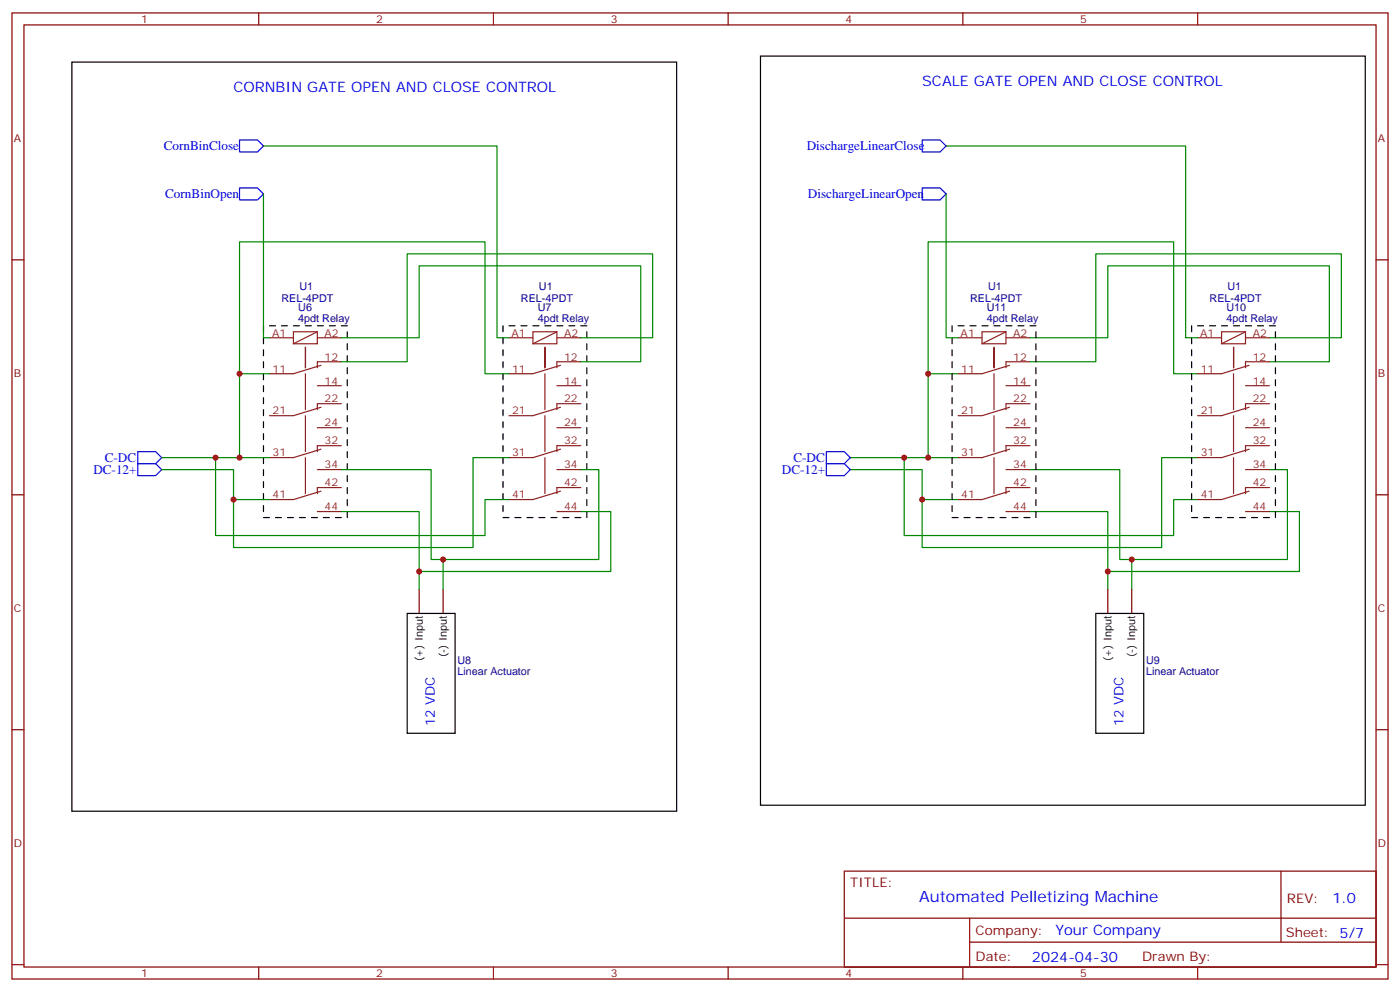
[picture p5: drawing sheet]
<svg xmlns="http://www.w3.org/2000/svg" width="412mm" height="292mm" viewBox="0 0 412 292" stroke-linecap="round" stroke-linejoin="round" font-family="sans-serif">
<g fill="none" stroke="#870000" stroke-width=".35">
<path d="M3.5 3.8h405.4v284.3h-405.4zM7.1 7.3h398.2v277.3h-398.2zM76.2 3.8v3.5M145.3 3.8v3.5M214.5 3.8v3.5M283.6 3.8v3.5M352.8 3.8v3.5M3.5 76.5h3.6M405.3 76.5h3.6M3.5 145.6h3.6M405.3 145.6h3.6M123.5 173.5v7.1"/>
<path d="M130.5 173.5v7.1M326.3 173.5v7.1M333.4 173.5v7.1M3.5 214.8h3.6M405.3 214.8h3.6M248.7 256.4h156.6v28.2h-156.6zM377.3 256.4v20.9M248.7 270.2h156.5M285.6 277.3h119.6M285.6 270.2v14.2M3.5 283.9h3.6M76.2 284.6v3.5"/>
<path d="M145.3 284.6v3.5M214.5 284.6v3.5M283.6 284.6v3.5M352.8 284.6v3.5M405.3 283.9h3.6"/>
</g>
<g fill="none" stroke="#8c2424" stroke-width=".35">
<path d="M79.4 99.4h7M86.4 97.6h7.1v3.6h-7.1zM93.5 97.6l-7.1 3.6M93.5 99.4h7M149.9 99.4h7.1M157 97.6h7v3.6h-7zM164 99.4h7.1M164 97.6l-7 3.6M282.2 99.4h7.1M289.3 97.6h7v3.6h-7zM296.3 99.4h7.1M296.3 97.6l-7 3.6"/>
<path d="M352.8 99.4h7M359.8 97.6h7.1v3.6h-7.1zM366.9 99.4h7M366.9 97.6l-7.1 3.6M90 102.2v6zM90 110v10.6M93.5 113.5h7M94.5 119.9l-8.1 2.4h-7M94.5 107.5l-8.1 2.5h-7M100.5 106.5h-7v1.7M100.5 118.8h-7v1.8M160.5 102.2v6z"/>
<path d="M160.5 110v10.6M164 113.5h7.1M165.1 107.5l-8.1 2.5h-7.1M165.1 119.9l-8.1 2.4h-7.1M171.1 106.5h-7.1v1.7M171.1 118.8h-7.1v1.8M292.8 102.2v6zM292.8 110v10.6M296.3 113.5h7.1M297.4 107.5l-8.1 2.5h-7.1M297.4 119.9l-8.1 2.4h-7.1M303.4 106.5h-7.1v1.7"/>
<path d="M303.4 118.8h-7.1v1.8M363.4 102.2v6zM363.4 110v10.6M366.9 113.5h7M367.9 107.5l-8.1 2.5h-7M367.9 119.9l-8.1 2.4h-7M373.9 106.5h-7v1.7M373.9 118.8h-7v1.8M90 122.3v10.6M90 134.7v10.6M93.5 125.9h7M93.5 138.2h7"/>
<path d="M94.5 132.2l-8.1 2.5h-7M100.5 131.2h-7v1.7M160.5 122.3v10.6M160.5 134.7v10.6M164 125.9h7.1M164 138.2h7.1M165.1 132.2l-8.1 2.5h-7.1M171.1 131.2h-7.1v1.7M292.8 122.3v10.6M292.8 134.7v10.6M296.3 125.9h7.1M296.3 138.2h7.1"/>
<path d="M297.4 132.2l-8.1 2.5h-7.1M303.4 131.2h-7.1v1.7M363.4 122.3v10.6M363.4 134.7v10.6M366.9 125.9h7M366.9 138.2h7M367.9 132.2l-8.1 2.5h-7M373.9 131.2h-7v1.7M93.5 150.6h7M94.5 144.6l-8.1 2.4h-7M100.5 143.5h-7v1.8M164 150.6h7.1"/>
<path d="M165.1 144.6l-8.1 2.4h-7.1M171.1 143.5h-7.1v1.8M296.3 150.6h7.1M297.4 144.6l-8.1 2.4h-7.1M303.4 143.5h-7.1v1.8M366.9 150.6h7M367.9 144.6l-8.1 2.4h-7M373.9 143.5h-7v1.8"/>
</g>
<g fill="none" stroke="#000" stroke-width=".35">
<path d="M21.2 18.3h178.1v220.5h-178.1zM224 16.5h178.2v220.5h-178.2zM77.6 95.9v1.7M77.6 99.4v1.8M79.4 95.9h1.7M82.9 95.9h1.8M86.4 95.9h1.8M90 95.9h1.7M93.5 95.9h1.7M97 95.9h1.8M100.5 95.9h1.8M102.3 97.6v1.8"/>
<path d="M148.2 95.9v1.7M148.2 99.4v1.8M149.9 95.9h1.8M153.5 95.9h1.7M157 95.9h1.7M160.5 95.9h1.8M164 95.9h1.8M167.6 95.9h1.7M171.1 95.9h1.8M172.9 97.6v1.8M280.5 95.9v1.7M280.5 99.4v1.8"/>
<path d="M282.2 95.9h1.8M285.8 95.9h1.7M289.3 95.9h1.7M292.8 95.9h1.8M296.3 95.9h1.8M299.9 95.9h1.7M303.4 95.9h1.8M305.2 97.6v1.8M351 95.9v1.7M351 99.4v1.8M352.8 95.9h1.7M356.3 95.9h1.8"/>
<path d="M359.8 95.9h1.8M363.4 95.9h1.7M366.9 95.9h1.8M370.4 95.9h1.8M373.9 95.9h1.8M375.7 97.6v1.8M77.6 102.9v1.8M77.6 106.5v1.7M77.6 110v1.8M77.6 113.5v1.8M77.6 117.1v1.7M102.3 101.2v1.7"/>
<path d="M102.3 104.7v1.8M102.3 108.2v1.8M102.3 111.8v1.7M102.3 115.3v1.8M102.3 118.8v1.8M148.2 102.9v1.8M148.2 106.5v1.7M148.2 110v1.8M148.2 113.5v1.8M148.2 117.1v1.7M172.9 101.2v1.7M172.9 104.7v1.8"/>
<path d="M172.9 108.2v1.8M172.9 111.8v1.7M172.9 115.3v1.8M172.9 118.8v1.8M280.5 102.9v1.8M280.5 106.5v1.7M280.5 110v1.8M280.5 113.5v1.8M280.5 117.1v1.7M305.2 101.2v1.7M305.2 104.7v1.8M305.2 108.2v1.8"/>
<path d="M305.2 111.8v1.7M305.2 115.3v1.8M305.2 118.8v1.8M351 102.9v1.8M351 106.5v1.7M351 110v1.8M351 113.5v1.8M351 117.1v1.7M375.7 101.2v1.7M375.7 104.7v1.8M375.7 108.2v1.8M375.7 111.8v1.7"/>
<path d="M375.7 115.3v1.8M375.7 118.8v1.8M77.6 120.6v1.7M77.6 124.1v1.8M77.6 127.6v1.8M77.6 131.2v1.7M77.6 134.7v1.8M77.6 138.2v1.8M102.3 122.3v1.8M102.3 125.9v1.7M102.3 129.4v1.8M102.3 132.9v1.8"/>
<path d="M102.3 136.5v1.7M102.3 140v1.7M148.2 120.6v1.7M148.2 124.1v1.8M148.2 127.6v1.8M148.2 131.2v1.7M148.2 134.7v1.8M148.2 138.2v1.8M172.9 122.3v1.8M172.9 125.9v1.7M172.9 129.4v1.8M172.9 132.9v1.8"/>
<path d="M172.9 136.5v1.7M172.9 140v1.7M280.5 120.6v1.7M280.5 124.1v1.8M280.5 127.6v1.8M280.5 131.2v1.7M280.5 134.7v1.8M280.5 138.2v1.8M305.2 122.3v1.8M305.2 125.9v1.7M305.2 129.4v1.8M305.2 132.9v1.8"/>
<path d="M305.2 136.5v1.7M305.2 140v1.7M351 120.6v1.7M351 124.1v1.8M351 127.6v1.8M351 131.2v1.7M351 134.7v1.8M351 138.2v1.8M375.7 122.3v1.8M375.7 125.9v1.7M375.7 129.4v1.8M375.7 132.9v1.8"/>
<path d="M375.7 136.5v1.7M375.7 140v1.7M77.6 141.7v1.8M77.6 145.3v1.7M77.6 148.8v1.8M77.6 152.3h1.8M81.1 152.3h1.8M84.7 152.3h1.7M88.2 152.3h1.8M91.7 152.3h1.8M95.2 152.3h1.8M98.8 152.3h1.7"/>
<path d="M102.3 143.5v1.8M102.3 147v1.8M102.3 150.6v1.7M148.2 152.3h1.7M148.2 141.7v1.8M148.2 145.3v1.7M148.2 148.8v1.8M151.7 152.3h1.8M155.2 152.3h1.8M158.7 152.3h1.8M162.3 152.3h1.7M165.8 152.3h1.8"/>
<path d="M169.3 152.3h1.8M172.9 143.5v1.8M172.9 147v1.8M172.9 150.6v1.7M280.5 152.3h1.7M280.5 141.7v1.8M280.5 145.3v1.7M280.5 148.8v1.8M284 152.3h1.8M287.5 152.3h1.8M291 152.3h1.8M294.6 152.3h1.7"/>
<path d="M298.1 152.3h1.8M301.6 152.3h1.8M305.2 143.5v1.8M305.2 147v1.8M305.2 150.6v1.7M351 152.3h1.8M351 141.7v1.8M351 145.3v1.7M351 148.8v1.8M354.5 152.3h1.8M358.1 152.3h1.7M361.6 152.3h1.8"/>
<path d="M365.1 152.3h1.8M368.7 152.3h1.7M372.2 152.3h1.7M375.7 143.5v1.8M375.7 147v1.8M375.7 150.6v1.7M119.9 180.6h14.2v35.2h-14.2zM322.8 180.6h14.1v35.2h-14.1z"/>
</g>
<g fill="none" stroke="#008700" stroke-width=".35">
<path d="M77.6 57.1v42.3h1.8M77.6 43h68.8v56.4h3.5M278.7 57.1v42.3h3.5M278.7 43h70.5v56.4h3.6M100.5 99.4h23v-21.2h65.2v28.3h-17.6M171.1 99.4h21.2v-24.7h-72.4v31.8h-19.4M303.4 99.4h22.9v-21.2h65.3v28.3h-17.7M373.9 99.4h21.2v-24.7h-72.3v31.8h-19.4M70.6 110v24.7M79.4 110h-8.8v-38.8h72.3v38.8h7M273.4 110v24.7M282.2 110h-8.8v-38.8h72.3v38.8h7.1"/>
<path d="M47.6 138.2h21.2v8.8M47.6 134.7h15.9M79.4 134.7h-15.9v22.9h79.4v-10.6h7M100.5 138.2h26.5v26.5h49.4v-26.5h-5.3M149.9 134.7h-10.6v26.4h-70.5v-14.1h10.6M250.5 138.2h21.1v8.8M250.5 134.7h15.8M282.2 134.7h-15.9v22.9h79.4v-10.6h7.1M303.4 138.2h26.4v26.5h49.4v-26.5h-5.3M352.8 134.7h-10.6v26.4h-70.6v-14.1h10.6M100.5 150.6h23v17.6h56.4v-17.6h-8.8M303.4 150.6h22.9v17.6h56.5v-17.6h-8.9"/>
<path d="M123.5 168.2v5.3M130.5 164.7v8.8M326.3 168.2v5.3M333.4 164.7v8.8"/>
</g>
<path d="M70.6 55.3h5.2l1.8 1.8-1.8 1.7h-5.2zM70.6 41.2h5.2l1.8 1.8-1.8 1.7h-5.2zM271.6 55.3h5.3l1.8 1.8-1.8 1.7h-5.3zM271.6 41.2h5.3l1.8 1.8-1.8 1.7h-5.3zM40.6 136.5h5.3l1.7 1.7-1.7 1.8h-5.3zM40.6 132.9h5.3l1.7 1.8-1.7 1.8h-5.3zM243.4 132.9h5.3l1.8 1.8-1.8 1.8h-5.3zM243.4 136.5h5.3l1.8 1.7-1.8 1.8h-5.3z" fill="none" stroke="#00f" stroke-width=".35"/>
<g fill="#c00">
<circle cx="123.5" cy="168.2" r=".88"/>
<circle cx="130.5" cy="164.7" r=".88"/>
<circle cx="333.4" cy="164.7" r=".88"/>
<circle cx="326.3" cy="168.2" r=".88"/>
<circle cx="63.5" cy="134.7" r=".88"/>
<circle cx="68.8" cy="147" r=".88"/>
<circle cx="70.6" cy="110" r=".88"/>
<circle cx="70.6" cy="134.7" r=".88"/>
<circle cx="271.6" cy="147" r=".88"/>
<circle cx="266.3" cy="134.7" r=".88"/>
<circle cx="273.4" cy="134.7" r=".88"/>
<circle cx="273.4" cy="110" r=".88"/>
</g>
<text font-size="4.6" fill="#00f" x="270.8" y="265.4">Automated Pelletizing Machine</text>
<g font-size="4.2" fill="#00f">
<text x="68.8" y="27.1">CORNBIN GATE OPEN AND CLOSE CONTROL</text>
<text x="271.6" y="25.3">SCALE GATE OPEN AND CLOSE CONTROL</text>
<text x="392.5" y="265.7">1.0</text>
<text x="310.9" y="275.2">Your Company</text>
<text x="304" y="283">2024-04-30</text>
</g>
<g font-size="3.9" fill="#00f">
<text x="48.2" y="44.3">CornBinClose</text>
<text x="237.6" y="44.2">DischargeLinearClose</text>
<text x="48.7" y="58.4">CornBinOpen</text>
<text x="238" y="58.3">DischargeLinearOpen</text>
<text x="30.9" y="135.9">C-DC</text>
<text x="233.7" y="135.9">C-DC</text>
<text x="27.5" y="139.4">DC-12+</text>
<text x="230.3" y="139.4">DC-12+</text>
<text x="128.1" y="213.7" transform="rotate(-90 128.1 213.7)">12 VDC</text>
<text x="330.9" y="213.7" transform="rotate(-90 330.9 213.7)">12 VDC</text>
</g>
<g font-size="3.9" fill="#800">
<text x="250.5" y="261">TITLE:</text>
<text x="379.1" y="265.7">REV:</text>
<text x="287.4" y="275.2">Company:</text>
<text x="378.7" y="275.8">Sheet: 5/7</text>
<text x="287.4" y="282.9">Date:</text>
<text x="336.4" y="282.9">Draw</text>
<text x="346.6" y="282.9">n By:</text>
</g>
<g font-size="3.2" fill="#800">
<text x="41.6" y="6.8">1</text>
<text x="110.8" y="6.8">2</text>
<text x="179.9" y="6.8">3</text>
<text x="249.1" y="6.8">4</text>
<text x="318.2" y="6.8">5</text>
<text x="4.1" y="41.9">A</text>
<text x="405.9" y="41.9">A</text>
<text x="4.1" y="111.1">B</text>
<text x="405.9" y="111.1">B</text>
<text x="4.1" y="180.2">C</text>
<text x="405.9" y="180.2">C</text>
<text x="4.1" y="249.3">D</text>
<text x="405.9" y="249.3">D</text>
<text x="41.6" y="287.6">1</text>
<text x="110.8" y="287.6">2</text>
<text x="179.9" y="287.6">3</text>
<text x="249.1" y="287.6">4</text>
<text x="318.2" y="287.6">5</text>
</g>
<g font-size="3.2" fill="#000080">
<text x="82.9" y="88.8">REL-4PDT</text>
<text x="88.2" y="85.3">U1</text>
<text x="153.5" y="88.8">REL-4PDT</text>
<text x="158.7" y="85.3">U1</text>
<text x="285.8" y="88.8">REL-4PDT</text>
<text x="291" y="85.3">U1</text>
<text x="356.3" y="88.8">REL-4PDT</text>
<text x="361.6" y="85.3">U1</text>
<text x="87.9" y="94.7">4pdt Relay</text>
<text x="87.9" y="91.6">U6</text>
<text x="158.4" y="94.7">4pdt Relay</text>
<text x="158.4" y="91.6">U7</text>
<text x="290.7" y="94.7">4pdt Relay</text>
<text x="290.7" y="91.6">U11</text>
<text x="361.3" y="94.7">4pdt Relay</text>
<text x="361.3" y="91.6">U10</text>
<text x="134.8" y="195.6">U8</text>
<text x="337.6" y="195.6">U9</text>
<text x="134.8" y="198.7">Linear Actuator</text>
<text x="337.6" y="198.7">Linear Actuator</text>
</g>
<g font-size="3.2" fill="#8d2323">
<text x="80.1" y="99.1">A1</text>
<text x="95.6" y="99.1">A2</text>
<text x="150.7" y="99.1">A1</text>
<text x="166.2" y="99.1">A2</text>
<text x="283" y="99.1">A1</text>
<text x="298.4" y="99.1">A2</text>
<text x="353.5" y="99.1">A1</text>
<text x="369" y="99.1">A2</text>
<text x="95.6" y="106.1">12</text>
<text x="166.2" y="106.1">12</text>
<text x="298.4" y="106.1">12</text>
<text x="369" y="106.1">12</text>
<text x="80.3" y="109.6">11</text>
<text x="95.6" y="113.2">14</text>
<text x="150.8" y="109.6">11</text>
<text x="166.2" y="113.2">14</text>
<text x="283.1" y="109.6">11</text>
<text x="298.4" y="113.2">14</text>
<text x="353.7" y="109.6">11</text>
<text x="369" y="113.2">14</text>
<text x="95.6" y="118.5">22</text>
<text x="166.2" y="118.5">22</text>
<text x="298.4" y="118.5">22</text>
<text x="369" y="118.5">22</text>
<text x="80.3" y="122">21</text>
<text x="95.6" y="125.5">24</text>
<text x="150.8" y="122">21</text>
<text x="166.2" y="125.5">24</text>
<text x="283.1" y="122">21</text>
<text x="298.4" y="125.5">24</text>
<text x="353.7" y="122">21</text>
<text x="369" y="125.5">24</text>
<text x="95.6" y="130.8">32</text>
<text x="166.2" y="130.8">32</text>
<text x="298.4" y="130.8">32</text>
<text x="369" y="130.8">32</text>
<text x="80.3" y="134.3">31</text>
<text x="95.6" y="137.9">34</text>
<text x="150.8" y="134.3">31</text>
<text x="166.2" y="137.9">34</text>
<text x="283.1" y="134.3">31</text>
<text x="298.4" y="137.9">34</text>
<text x="353.7" y="134.3">31</text>
<text x="369" y="137.9">34</text>
<text x="95.6" y="143.2">42</text>
<text x="166.2" y="143.2">42</text>
<text x="298.4" y="143.2">42</text>
<text x="369" y="143.2">42</text>
<text x="80.3" y="146.7">41</text>
<text x="150.8" y="146.7">41</text>
<text x="283.1" y="146.7">41</text>
<text x="353.7" y="146.7">41</text>
<text x="95.6" y="150.2">44</text>
<text x="166.2" y="150.2">44</text>
<text x="298.4" y="150.2">44</text>
<text x="369" y="150.2">44</text>
</g>
<g font-size="3.2">
<text x="124.5" y="194.5" transform="rotate(-90 124.5 194.5)">(+) Input</text>
<text x="131.6" y="193.4" transform="rotate(-90 131.6 193.4)">(-) Input</text>
<text x="327.4" y="194.5" transform="rotate(-90 327.4 194.5)">(+) Input</text>
<text x="334.4" y="193.4" transform="rotate(-90 334.4 193.4)">(-) Input</text>
</g>
</svg>
